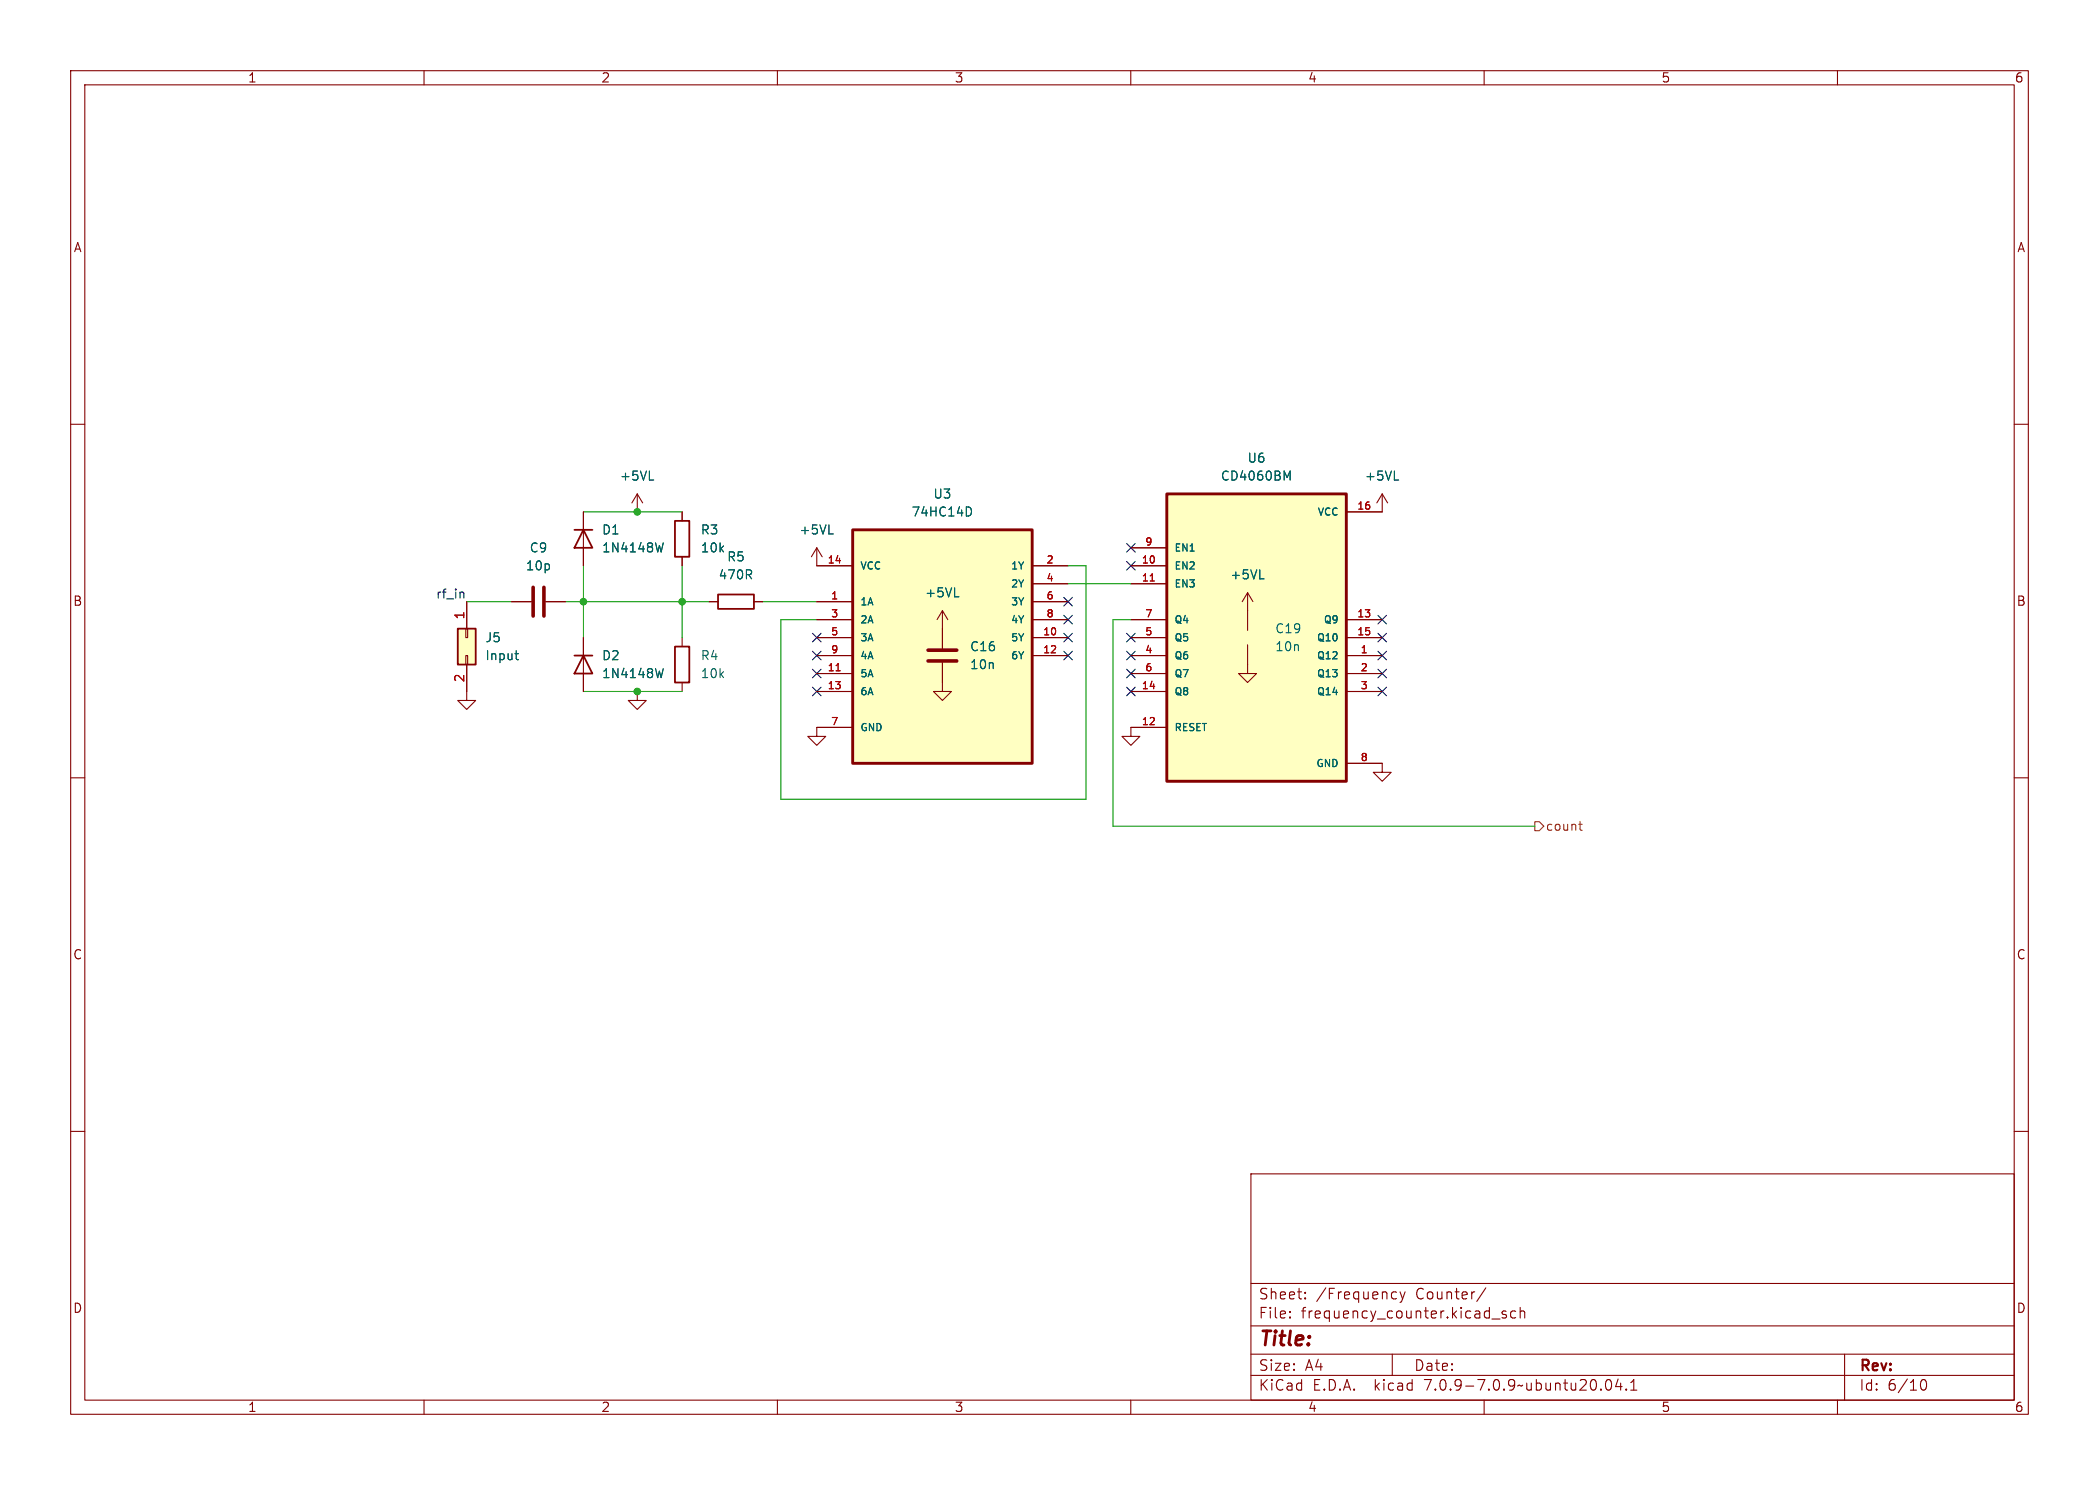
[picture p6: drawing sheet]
<svg xmlns="http://www.w3.org/2000/svg" width="297mm" height="210mm" viewBox="0 0 297 210" stroke-linecap="round" stroke-linejoin="round" font-family="sans-serif">
<g fill="none" stroke="#840000" stroke-width=".15">
<path d="M10 10h277v190h-277zM12 12h273v186h-273zM60 10v2M110 10v2M160 10v2M210 10v2M260 10v2M10 60h2M285 60h2M82.5 72.4v7.6M90.2 69.9l-.8 1.2M90.2 69.9v2.5"/>
<path d="M90.2 69.9l.7 1.2M96.5 72.4v1.3M96.5 78.7v1.3M115.6 77.5v2.5h5M115.6 77.5l-.8 1.2M115.6 77.5l.7 1.2M160 77.5h5.1M195.6 69.9v2.5h-5.1M195.6 69.9l-.8 1.2M195.6 69.9l.7 1.2M65.9 88.9h.3v1.3h-.3zM65.9 92.7h.3v1.3h-.3z"/>
<path d="M66 94v5.1h1.3l-1.3 1.2-1.2-1.2h1.2M66 85.1v3.8M72.4 85.1h2.8M77.2 85.1h2.8M82.5 90.2v7.6M90.2 97.8v1.3h-1.3l1.3 1.2 1.2-1.2h-1.2M96.5 90.2v1.2M96.5 96.5v1.3M100.3 85.1h1.3M106.7 85.1h1.2M115.6 85.1h5M115.6 90.2h5"/>
<path d="M115.6 95.3h5M115.6 92.7h5M115.6 97.8h5M115.6 87.6h5M133.3 93.7v4.1h-1.2l1.2 1.3 1.3-1.3h-1.3M133.3 86.4v5.3M133.3 86.4l-.7 1.2M133.3 86.4l.8 1.2M146 85.1h5.1M146 90.2h5.1M146 92.7h5.1M146 80h5.1"/>
<path d="M146 87.6h5.1M146 82.6h5.1M160 90.2h5.1M160 95.3h5.1M160 92.7h5.1M160 97.8h5.1M160 80h5.1M160 87.6h5.1M160 82.6h5.1M176.5 91.2v4.1h-1.2l1.2 1.2 1.3-1.2h-1.3M176.5 83.8v5.4M176.5 83.8l-.7 1.3"/>
<path d="M176.5 83.8l.8 1.3M190.5 90.2h5.1M190.5 95.3h5.1M190.5 92.7h5.1M190.5 97.8h5.1M190.5 87.6h5.1M10 110h2M120.6 102.9h-5v1.2h-1.3l1.3 1.3 1.2-1.3h-1.2M165.1 102.9h-5.1v1.2h1.3l-1.3 1.3-1.3-1.3h1.3M190.5 108h5.1v1.2h-1.3l1.3 1.3 1.2-1.3h-1.2M285 110h2M10 160h2"/>
<path d="M285 160h2M177 166h108v32h-108zM60 198v2M110 198v2M160 198v2M177 194.5h108M177 191.5h108M177 187.5h108M177 181.5h108M182.5 186.3h.1l-.1 .1M182.5 186.3v.1M182.5 185.5v.1"/>
<path d="M182.5 185.5h.1l-.1 .1M184.7 183.6v.1M184.7 183.6h-.1l.1 .1M184.7 182.8v.1M184.7 182.8h-.1l.1 .1M197 191.5v3M197.2 182.7l.4 .1M197.6 183.6l-.4 .1M198.1 182.7l.4 1M198.5 183.7l-.2 .4-.2 .1M198.8 182.7l-.3 1M210 198v2"/>
<path d="M210.2 182.1l-1.2 2M211.1 186.5h1.1M213.1 185.5l-.4-.1-.2 .2 .1 .2 .5 .2 .1 .1-.1 .2-.1 .1-.5-.1M214.5 185.5l-.5-.1-.3 .3v.4l.2 .2 .1 .1 .5-.1M215.1 185.5a.37 .37 0 0 1 .6 .1v.8M215.1 184.9v1.5M227.3 195.2a.36 .36 0 0 1 .4-.1 .36 .36 0 0 1 .3 .3 .77 .77 0 0 1-.5 1.2 .91 .91 0 0 1-.2-1.4zM229 195l-.4 1.1h.9M229.3 195.6v1M230.1 196.5h.1l-.1 .1M230.1 196.5h-.1l.1 .1M230.1 196.5v.1"/>
<path d="M230.7 196.6h.9M230.7 195.5l.5-.4v1.5M260 198v2M261 191.5v6.5M271.7 195.7a.55 .55 0 0 1 .4-.6h.1a.94 .94 0 0 1 0 1.5h-.1a.55 .55 0 0 1-.4-.6"/>
</g>
<path d="M81.3 74.9h2.5M82.5 74.9l1.3 2.6h-2.5zM95.5 73.7h2v5h-2zM64.8 88.9h2.5v5.1h-2.5zM81.3 92.7h2.5M82.5 92.7l1.3 2.6h-2.5zM95.5 91.4h2v5.1h-2zM101.6 84.1h5.1v2h-5.1z" fill="none" stroke="#840000" stroke-width=".25"/>
<g fill="#ffffc2" stroke="#ffffc2" stroke-width=".14">
<path d="M120.6 74.9h25.4v33.1h-25.4z"/>
<path d="M64.8 88.9h2.5v5.1h-2.5z"/>
<path d="M165.1 69.9h25.4v40.6h-25.4z"/>
</g>
<path d="M120.6 74.9h25.4v33.1h-25.4zM165.1 69.9h25.4v40.6h-25.4z" fill="none" stroke="#840000" stroke-width=".41"/>
<path d="M118.3 94.9h.6M162.8 82.2h.5" fill="none" stroke="#a90000" stroke-width=".15"/>
<path d="M91.9 67.9h.6M93.8 76.8l-.3 1.2M117.3 75.5h.6M137 71.7a.68 .68 0 0 1 .5 .6 .68 .68 0 0 1-.5 .7M182.1 67.5l.4-.9v1.3M197.3 67.9h.6M72.9 92.4h.4M73 93.1l.1 .1 .2 .1M93.8 94.6l-.3 1.2M135.1 84.4h.6M178.3 81.9h.6" fill="none" stroke="#006464" stroke-width=".15"/>
<path d="M75.4 83.1v4M77 83.1v4M131.3 93.5h4.1M131.3 91.9h4.1M174.5 90.9h4.1M174.5 89.4h4.1" fill="none" stroke="#840000" stroke-width=".51"/>
<path d="M217.2 116.2h.6l.6 .6-.6 .7h-.6zM223.4 116.6h.5M223.6 116.1v1.1v.2h.3" fill="none" stroke="#725600" stroke-width=".15"/>
<path d="M65.5 83.7l.1 .2v.7" fill="none" stroke="#0f0f0f" stroke-width=".15"/>
<path d="M82.5 72.4h14M66 85.1h6.4M80 85.1h20.3M82.5 97.8h14M82.5 80v10.2M96.5 80v10.2M107.9 85.1h7.7M151.1 80h2.6v33h-43.2v-25.4h5.1M151.1 82.6h8.9M160 87.6h-2.5v29.2h59.7" fill="none" stroke="#009600" stroke-width=".15"/>
<g fill="none" stroke="#000084" stroke-width=".15">
<path d="M159.4 76.9l1.2 1.2M159.4 79.4l1.2 1.2M160.6 76.9l-1.2 1.2M160.6 79.4l-1.2 1.2M115 97.2l1.2 1.2M115 92.1l1.2 1.2M115 89.6l1.2 1.2M115 94.6l1.2 1.3M116.2 97.2l-1.2 1.2M116.2 92.1l-1.2 1.2M116.2 89.6l-1.2 1.2M116.2 94.6l-1.2 1.3"/>
<path d="M150.5 87l1.2 1.2M150.5 92.1l1.2 1.2M150.5 84.5l1.2 1.2M150.5 89.6l1.2 1.2M151.7 87l-1.2 1.2M151.7 92.1l-1.2 1.2M151.7 84.5l-1.2 1.2M151.7 89.6l-1.2 1.2M159.4 94.6l1.2 1.3M159.4 89.6l1.2 1.2M159.4 97.2l1.2 1.2M159.4 92.1l1.2 1.2"/>
<path d="M160.6 94.6l-1.2 1.3M160.6 89.6l-1.2 1.2M160.6 97.2l-1.2 1.2M160.6 92.1l-1.2 1.2M195 97.2l1.2 1.2M195 89.6l1.2 1.2M195 87l1.2 1.2M195 94.6l1.2 1.3M195 92.1l1.2 1.2M196.2 97.2l-1.2 1.2M196.2 89.6l-1.2 1.2M196.2 87l-1.2 1.2"/>
<path d="M196.2 94.6l-1.2 1.3M196.2 92.1l-1.2 1.2"/>
</g>
<g fill="#009600" stroke="#009600" stroke-width=".15">
<circle cx="90.2" cy="72.4" r=".46"/>
<circle cx="82.5" cy="85.1" r=".46"/>
<circle cx="90.2" cy="97.8" r=".46"/>
<circle cx="96.5" cy="85.1" r=".46"/>
</g>
<text font-size="2.8" fill="#840000" x="178" y="190.9">Title:</text>
<g font-size="2.1" fill="#840000">
<text x="178" y="184">Sheet:</text>
<text x="186.2" y="184">/Frequency</text>
<text x="200.4" y="184">Counter/</text>
<text x="178" y="186.7">File:</text>
<text x="184.1" y="186.7">frequency_counter.kicad_sch</text>
<text x="178" y="196.9">KiCad</text>
<text x="178" y="194.1">Size:</text>
<text x="184.7" y="194.1">A4</text>
<text x="185.7" y="196.9">E.D.A.</text>
<text x="194.6" y="196.9">kicad</text>
<text x="200" y="194.1">Date:</text>
<text x="201.8" y="196.9">7.0.9-7.0.9~ubuntu20.04.1</text>
<text x="263" y="194.3">Rev:</text>
<text x="263" y="196.9">Id:</text>
<text x="267.1" y="196.9">6/10</text>
</g>
<g font-size="1.8" fill="#840000">
<text x="35" y="11.9">1</text>
<text x="85" y="11.9">2</text>
<text x="135" y="11.9">3</text>
<text x="185" y="11.9">4</text>
<text x="235" y="11.9">5</text>
<text x="285" y="11.9">6</text>
<text x="10.3" y="35.9">A</text>
<text x="285.3" y="35.9">A</text>
<text x="10.3" y="85.9">B</text>
<text x="285.3" y="85.9">B</text>
<text x="10.3" y="135.9">C</text>
<text x="285.3" y="135.9">C</text>
<text x="10.3" y="185.9">D</text>
<text x="285.3" y="185.9">D</text>
<text x="35" y="199.9">1</text>
<text x="85" y="199.9">2</text>
<text x="135" y="199.9">3</text>
<text x="185" y="199.9">4</text>
<text x="235" y="199.9">5</text>
<text x="285" y="199.9">6</text>
</g>
<g font-size="1.8" fill="#006464">
<text x="176.4" y="65.6">U6</text>
<text x="87.6" y="68.2">+5VL</text>
<text x="132" y="70.7">U3</text>
<text x="172.6" y="68.2">CD4060BM</text>
<text x="193" y="68.2">+5VL</text>
<text x="85.1" y="75.8">D1</text>
<text x="99.1" y="75.8">R3</text>
<text x="113" y="75.8">+5VL</text>
<text x="128.9" y="73.3">74HC14D</text>
<text x="74.3" y="80.9">10p</text>
<text x="74.9" y="78.3">C9</text>
<text x="85.1" y="78.3">1N4148W</text>
<text x="99.1" y="78.3">10k</text>
<text x="101.6" y="82.1">470R</text>
<text x="102.8" y="79.6">R5</text>
<text x="174" y="82.1">+5VL</text>
<text x="130.8" y="84.7">+5VL</text>
<text x="180.3" y="89.8">C19</text>
<text x="68.6" y="91">J5</text>
<text x="68.6" y="93.6">Input</text>
<text x="85.1" y="93.6">D2</text>
<text x="99.1" y="93.6">R4</text>
<text x="137.2" y="92.3">C16</text>
<text x="137.2" y="94.8">10n</text>
<text x="180.3" y="92.3">10n</text>
<text x="85.1" y="96.1">1N4148W</text>
<text x="99.1" y="96.1">10k</text>
</g>
<text font-size="1.8" fill="#0f0f0f" x="61.6" y="84.7">rf_in</text>
<g font-size="1.8" fill="#a90000">
<text x="65.8" y="87.7" transform="rotate(-90 65.8 87.7)">1</text>
<text x="65.8" y="96.6" transform="rotate(-90 65.8 96.6)">2</text>
</g>
<text font-size="1.8" fill="#725600" x="218.6" y="117.7">count</text>
<g font-size="1.4" fill="#a90000">
<text x="161.9" y="77.2">9</text>
<text x="191.9" y="72.1">16</text>
<text x="117" y="79.8">14</text>
<text x="148" y="79.8">2</text>
<text x="148" y="82.3">4</text>
<text x="161.5" y="79.8">10</text>
<text x="161.5" y="82.3">11</text>
<text x="117.5" y="84.8">1</text>
<text x="117.5" y="87.4">3</text>
<text x="117.5" y="89.9">5</text>
<text x="147.5" y="89.9">10</text>
<text x="148" y="84.8">6</text>
<text x="148" y="87.4">8</text>
<text x="161.9" y="89.9">5</text>
<text x="161.9" y="87.4">7</text>
<text x="191.9" y="87.4">13</text>
<text x="191.9" y="89.9">15</text>
<text x="117" y="95">11</text>
<text x="117.5" y="92.5">9</text>
<text x="147.5" y="92.5">12</text>
<text x="161.9" y="92.5">4</text>
<text x="161.9" y="95">6</text>
<text x="192.4" y="92.5">1</text>
<text x="192.4" y="95">2</text>
<text x="117" y="97.5">13</text>
<text x="161.5" y="97.5">14</text>
<text x="192.4" y="97.5">3</text>
<text x="117.5" y="102.6">7</text>
<text x="161.5" y="102.6">12</text>
<text x="192.4" y="107.7">8</text>
</g>
<g font-size="1.4" fill="#006464">
<text x="186.3" y="73.1">VCC</text>
<text x="121.7" y="80.7">VCC</text>
<text x="142.9" y="80.7">1Y</text>
<text x="142.9" y="83.3">2Y</text>
<text x="166.1" y="80.7">EN2</text>
<text x="166.1" y="83.3">EN3</text>
<text x="166.1" y="78.2">EN1</text>
<text x="121.7" y="85.8">1A</text>
<text x="121.7" y="88.4">2A</text>
<text x="142.9" y="85.8">3Y</text>
<text x="142.9" y="88.4">4Y</text>
<text x="166.1" y="88.4">Q4</text>
<text x="187.2" y="88.4">Q9</text>
<text x="121.7" y="96">5A</text>
<text x="121.7" y="90.9">3A</text>
<text x="121.7" y="93.4">4A</text>
<text x="142.9" y="90.9">5Y</text>
<text x="142.9" y="93.4">6Y</text>
<text x="166.1" y="93.4">Q6</text>
<text x="166.1" y="90.9">Q5</text>
<text x="166.1" y="96">Q7</text>
<text x="186.2" y="93.4">Q12</text>
<text x="186.2" y="90.9">Q10</text>
<text x="186.2" y="96">Q13</text>
<text x="121.7" y="98.5">6A</text>
<text x="166.1" y="98.5">Q8</text>
<text x="186.2" y="98.5">Q14</text>
<text x="121.7" y="103.6">GND</text>
<text x="166.1" y="103.6">RESET</text>
<text x="186.1" y="108.7">GND</text>
</g>
</svg>
